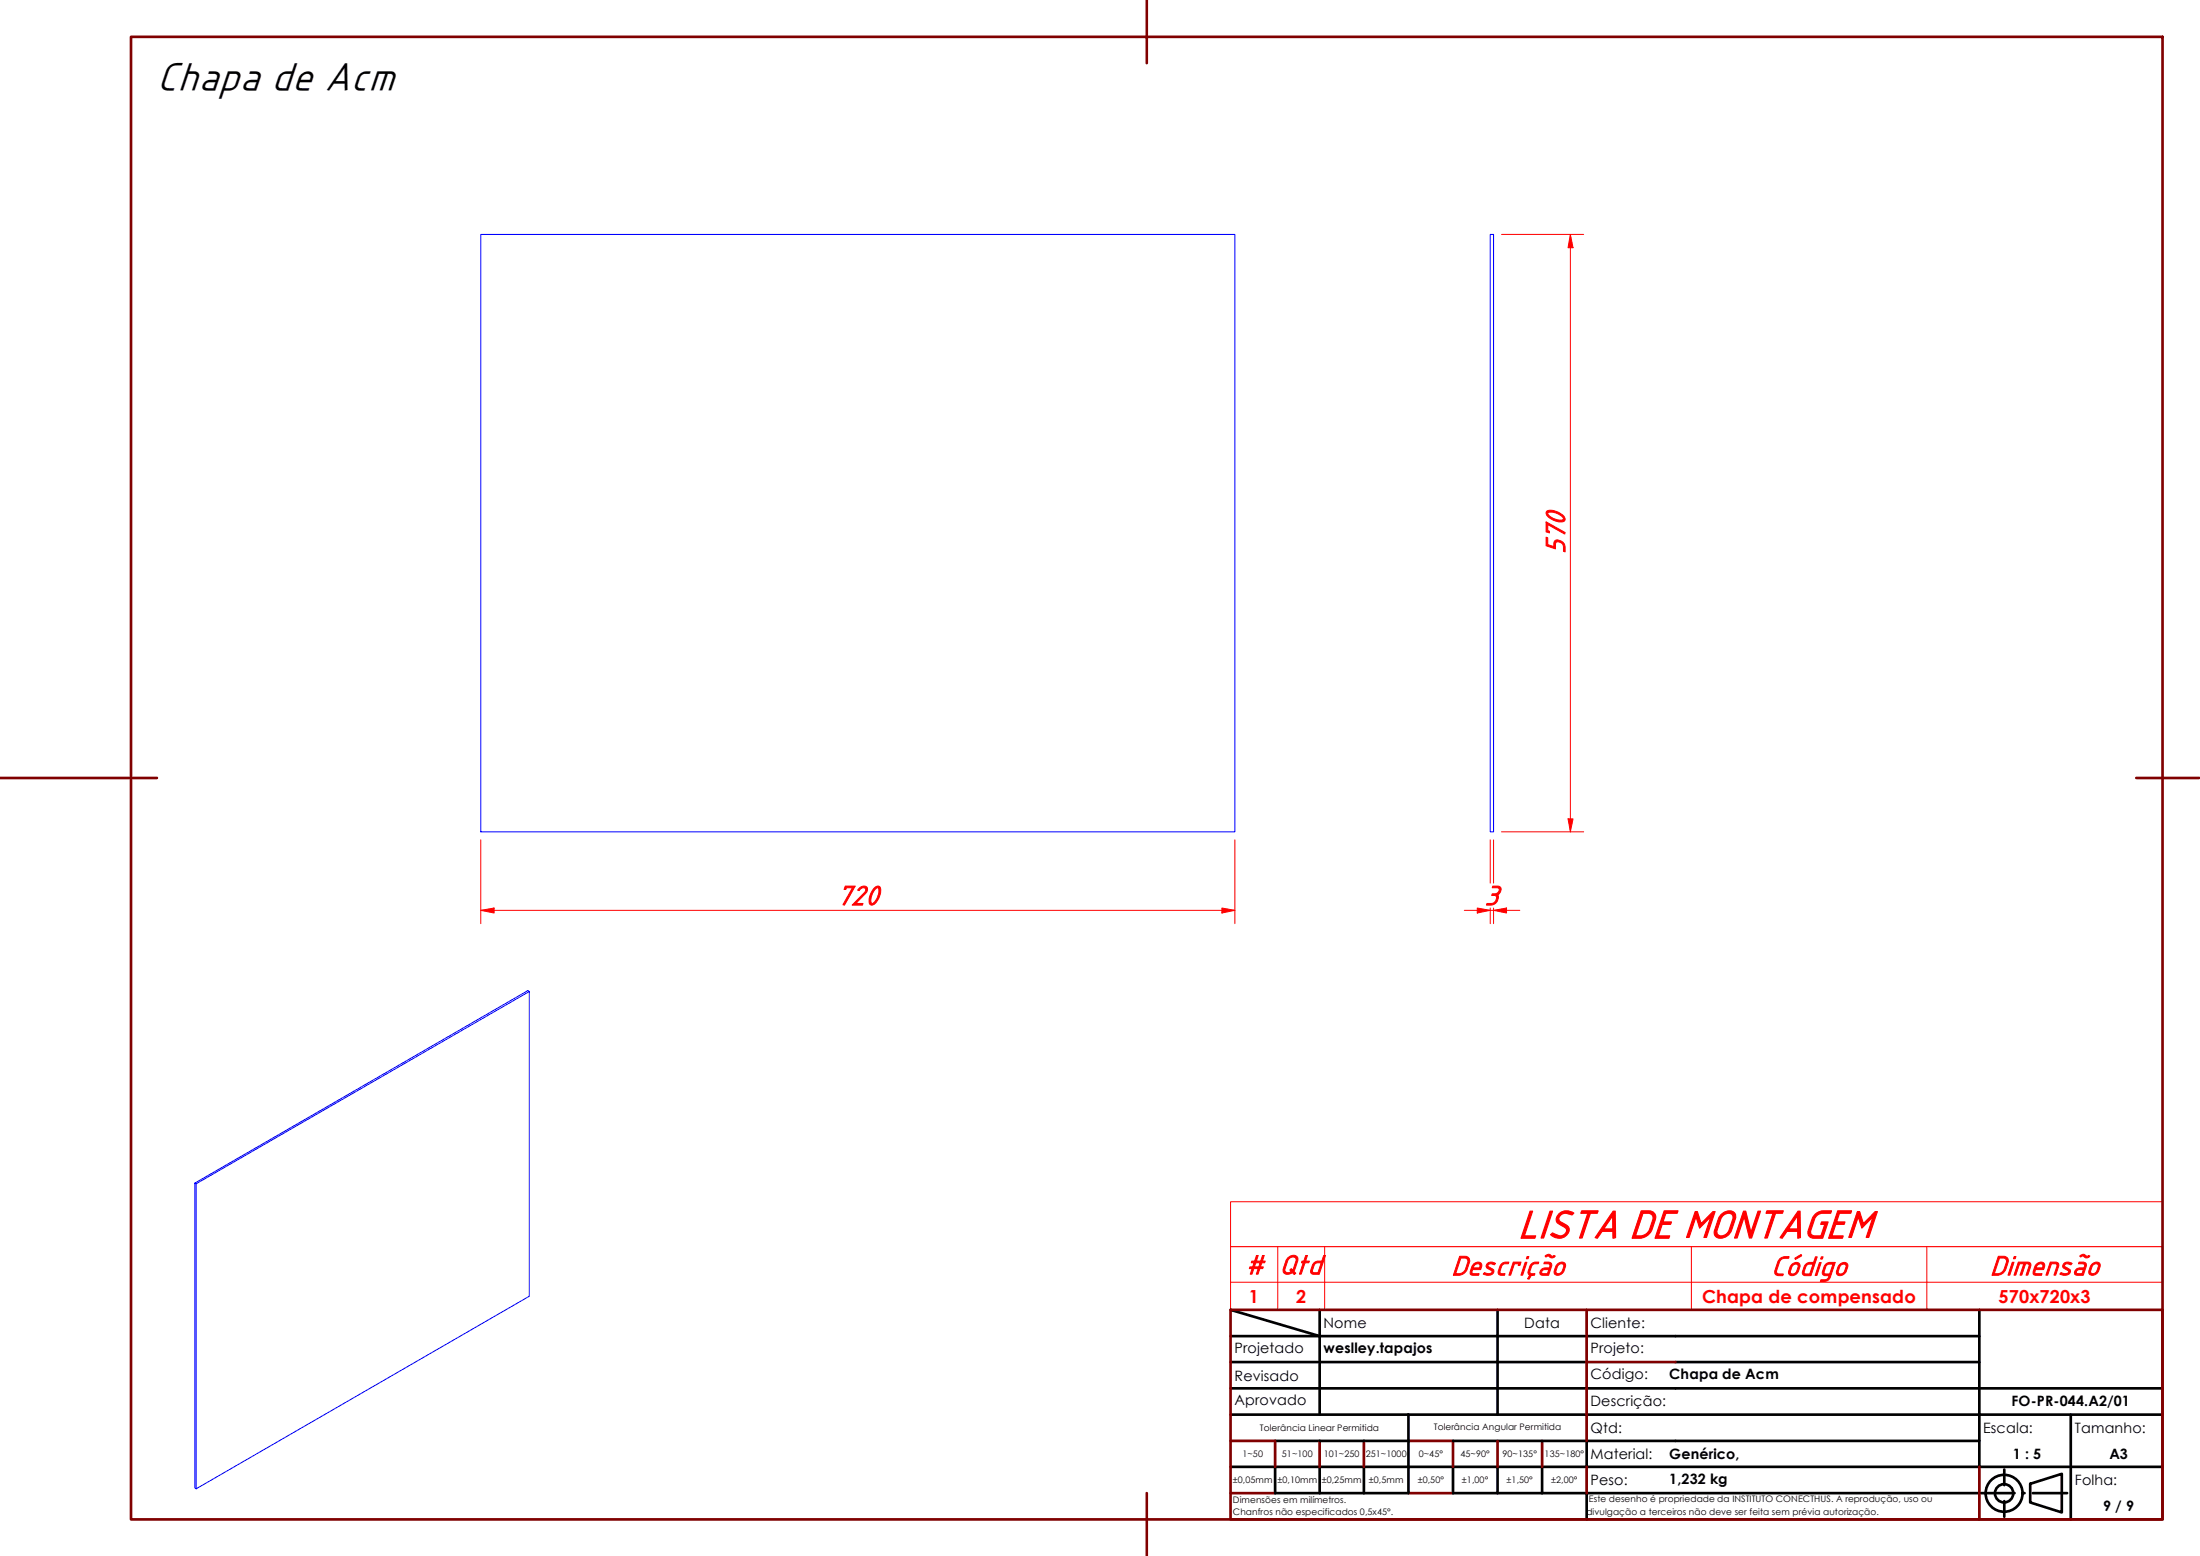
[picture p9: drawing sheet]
<svg xmlns="http://www.w3.org/2000/svg" width="420mm" height="297mm" viewBox="0 0 420 297" stroke-linecap="round" stroke-linejoin="round" font-family="sans-serif">
<!-- layer: Visible ABNT -->
<path d="M91.8 44.8h144v114h-144zM284.6 44.8h.6v114h-.6zM101.1 189.3v58.1l-63.6 36.8M37.2 225.9l.3 .1v58.2l-.3-.2v-58.1l63.6-36.8 .3 .2-63.6 36.7" fill="none" stroke="#00f" stroke-width=".19"/>
<path d="M244 238v12M253 238v12M323 238v12M368 238v12M413 238v-8.6h-178v20.6h178v-5.2h-178" fill="none" stroke="#f00" stroke-width=".19"/>
<path d="M235 238h178v6.8" fill="none" stroke="#f00" stroke-width=".22"/>
<!-- layer: Borda A3/A4 (ABNT) -->
<g fill="none" stroke="#800000" stroke-width=".51">
<path d="M25 7h388v283.1h-388zM219 0v12.1M0 148.5h30M408 148.5h12M235 250h178v40.1h-178zM303 250v25.1M235 275.1h8.5v4.9M252 275.1v4.9M260.5 275.1v4.9M269 275.1h8.5v4.9M286 275.1v4.9M294.5 275.1v4.9"/>
<path d="M303 260h17M219 285v12M235 285h8.5M269 285h8.5M303 280v5M378 280v10.1"/>
</g>
<g fill="none" stroke="#000" stroke-width=".51">
<path d="M235 255.1h143M235 250l17 5.1M252 250v20.1M286 250v10M378 250v30M235 260h51M235 265h178M235 270.1h178M243.5 275.1h25.5M269 270.1v14.9h-25.5v-5M277.5 275.1h25.5M286 260h17"/>
<path d="M286 260v10.1M303 275.1h75M303 275.1v4.9M320 260h58M395.5 270.1v20M235 280h178M252 280v5M260.5 280v5M277.5 280v5h100.5M286 280v5M294.5 280v5M303 285v5.1"/>
<path d="M378.3 285h6.4M382.8 280.5v3M382.8 286.6v2.9M386.3 285h.4M387.7 283.3l6.1-1.9v7.3l-6.1-1.9zM388.2 285h6.6"/>
<circle cx="382.7" cy="285.1" r="3.5"/>
<circle cx="382.7" cy="285.1" r="1.75"/>
</g>
<path d="M91.8 173.8h2.6" fill="none" stroke="#f00" stroke-width=".19"/>
<path d="M91.8 173.8l2.6-.5v1z" fill="#f00"/>
<path d="M91.8 173.8l2.6-.5v1zM233.4 173.8h2.4" fill="none" stroke="#f00" stroke-width=".19"/>
<path d="M233.4 173.3l2.4 .5-2.4 .5z" fill="#f00"/>
<path d="M91.8 160.3v16M94.4 173.8h139M233.4 173.3l2.4 .5-2.4 .5zM235.8 160.3v16M285.2 173.8h2.5" fill="none" stroke="#f00" stroke-width=".19"/>
<path d="M285.2 173.8l2.5-.5v1z" fill="#f00"/>
<path d="M282.1 173.8h2.5M285.2 173.8l2.5-.5v1z" fill="none" stroke="#f00" stroke-width=".19"/>
<path d="M282.1 173.3l2.5 .5-2.5 .5z" fill="#f00"/>
<path d="M299.9 156.3v2.5M279.7 173.8h2.4M282.1 173.3l2.5 .5-2.5 .5zM284.6 173.8h.6M284.6 160.3v8.3M284.6 173.3v3M285.2 160.3v8.3M285.2 173.3v3M287.7 173.8h2.6" fill="none" stroke="#f00" stroke-width=".19"/>
<path d="M299.5 156.3h.9l-.5 2.5z" fill="#f00"/>
<path d="M299.9 44.8v2.5M299.5 156.3h.9l-.5 2.5z" fill="none" stroke="#f00" stroke-width=".19"/>
<path d="M299.9 44.8l.5 2.5h-.9z" fill="#f00"/>
<path d="M286.8 44.8h15.7M299.9 44.8l.5 2.5h-.9zM299.9 47.3v109M286.8 158.8h15.7" fill="none" stroke="#f00" stroke-width=".19"/>
<text font-size="8.2" x="30" y="17.2">Chapa de Acm</text>
<text font-size="8.1" fill="#f00" x="289.9" y="236.3">LISTA DE MONTAGEM</text>
<g font-size="5.6" fill="#f00">
<text x="298.8" y="105.8" transform="rotate(-90 298.8 105.8)">570</text>
<text x="159.8" y="172.7">720</text>
<text x="283.5" y="172.7">3</text>
<text x="237.8" y="243.2">#</text>
<text x="244.3" y="243.2">Qtd</text>
<text x="277.2" y="243.4">Descrição</text>
<text x="338.3" y="243.4">Código</text>
<text x="380" y="243.4">Dimensão</text>
</g>
<g font-size="3.4" fill="#f00">
<text x="238.5" y="248.7">1</text>
<text x="247.5" y="248.7">2</text>
<text x="325.1" y="248.7">Chapa de compensado</text>
<text x="381.7" y="248.7">570x720x3</text>
</g>
<g font-size="2.7">
<text x="252.8" y="253.5">Nome</text>
<text x="291.1" y="253.5">Data</text>
<text x="303.8" y="253.5">Cliente:</text>
<text x="235.8" y="258.3">Projetado</text>
<text x="235.8" y="263.6">Revisado</text>
<text x="252.8" y="258.3">weslley.tapajos</text>
<text x="303.8" y="263.3">Código:</text>
<text x="303.8" y="258.3">Projeto:</text>
<text x="318.8" y="263.3">Chapa de Acm</text>
<text x="235.8" y="268.3">Aprovado</text>
<text x="303.8" y="268.3">Descrição:</text>
<text x="384.2" y="268.4">FO-PR-044.A2/01</text>
<text x="303.8" y="273.5">Qtd:</text>
<text x="378.8" y="273.5">Escala:</text>
<text x="396.2" y="273.5">Tamanho:</text>
<text x="303.8" y="278.6">Material:</text>
<text x="318.8" y="278.5">Genérico,</text>
<text x="384.4" y="278.5">1 : 5</text>
<text x="402.8" y="278.6">A3</text>
<text x="303.8" y="283.5">Peso:</text>
<text x="318.8" y="283.3">1,232 kg</text>
<text x="396.2" y="283.6">Folha:</text>
<text x="401.6" y="288.4">9 / 9</text>
</g>
<g font-size="1.7">
<text x="240.6" y="273.2">Tolerância Linear Permitida</text>
<text x="273.8" y="273">Tolerância Angular Permitida</text>
<text x="237.3" y="278.2">1~50</text>
<text x="244.8" y="278.2">51~100</text>
<text x="252.9" y="278.2">101~250</text>
<text x="260.9" y="278.2">251~1000</text>
<text x="271" y="278.2">0~45°</text>
<text x="279" y="278.2">45~90°</text>
<text x="287" y="278.2">90~135°</text>
<text x="295" y="278.2">135~180°</text>
<text x="235.5" y="286.9">Dimensões em milímetros.</text>
<text x="235.5" y="283.1">±0,05mm</text>
<text x="244" y="283.1">±0,10mm</text>
<text x="252.5" y="283.1">±0,25mm</text>
<text x="261.4" y="283.1">±0,5mm</text>
<text x="270.8" y="283.1">±0,50°</text>
<text x="279.2" y="283.1">±1,00°</text>
<text x="287.7" y="283.1">±1,50°</text>
<text x="296.2" y="283.1">±2,00°</text>
<text x="303.5" y="286.8">Este desenho é propriedade da INSTITUTO CONECTHUS. A reprodução, uso ou</text>
<text x="235.5" y="289.2">Chanfros não especificados 0,5x45°.</text>
<text x="303" y="289.2">divulgação a terceiros não deve ser feita sem prévia autorização.</text>
</g>
</svg>
